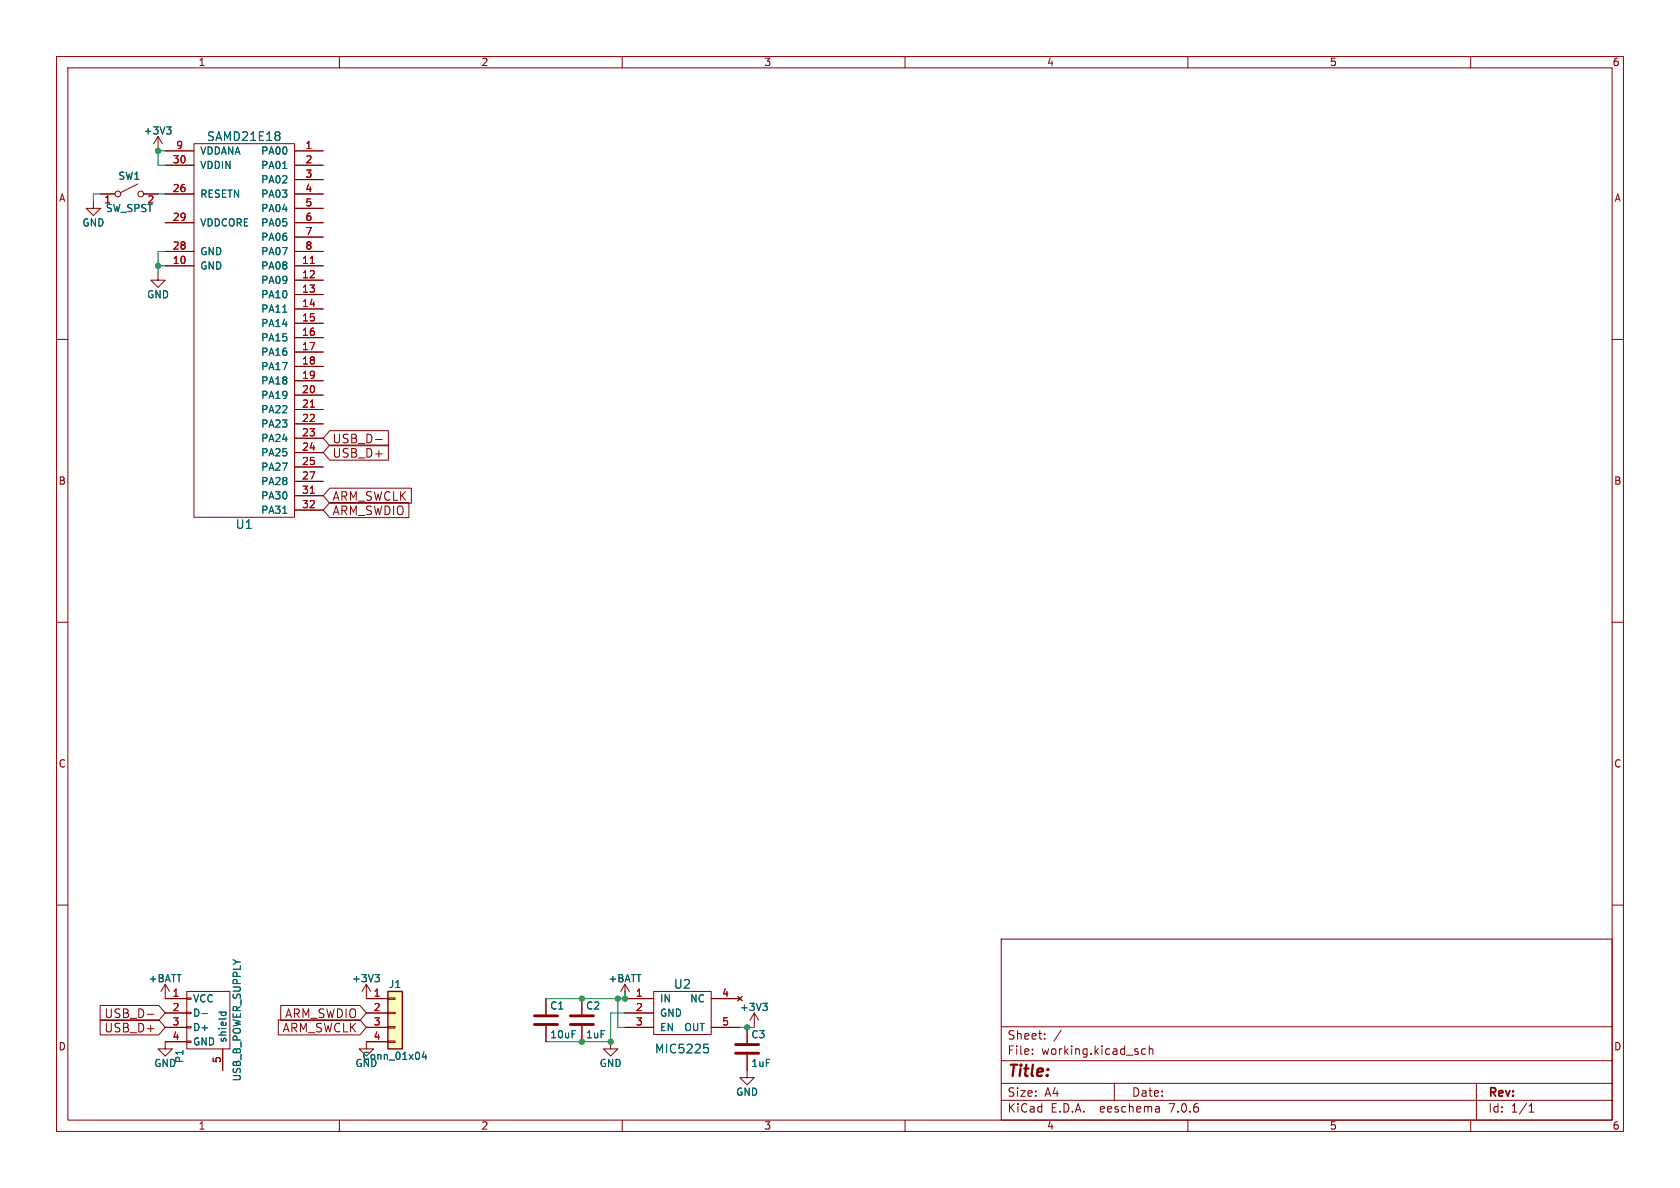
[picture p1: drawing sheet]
<svg xmlns="http://www.w3.org/2000/svg" width="297mm" height="210mm" viewBox="0 0 297 210" stroke-linecap="round" stroke-linejoin="round" font-family="sans-serif">
<g fill="none" stroke="#840000" stroke-width=".18">
<path d="M10 10h277v190h-277zM12 12h273v186h-273zM60 10v2M110 10v2M160 10v2M210 10v2M260 10v2M16.5 35.6v1.2h1.3l-1.3 1.3-1.3-1.3h1.3M17.8 34.3h2.5M24.4 32.5l-3.1 1.5M25.4 34.3h2.5M27.9 24.1l-.7 1.3"/>
<path d="M27.9 24.1v2.6M27.9 24.1l.8 1.3M29.2 34.3h5.1M29.2 26.7h5.1M29.2 29.2h5.1M29.2 39.4h5.1M34.3 25.4h17.8v66h-17.8zM52.1 34.3h5M52.1 26.7h5M52.1 29.2h5M52.1 39.4h5M52.1 31.8h5"/>
<path d="M52.1 36.8h5M10 60h2M27.9 48.3v1.2h1.3l-1.3 1.3-1.2-1.3h1.2M29.2 47h5.1M29.2 44.5h5.1M52.1 47h5M52.1 49.5h5M52.1 52.1h5M52.1 54.6h5M52.1 57.2h5M52.1 59.7h5M52.1 44.5h5"/>
<path d="M52.1 41.9h5M285 60h2M52.1 62.2h5M52.1 64.8h5M52.1 67.3h5M52.1 69.9h5M52.1 72.4h5M52.1 74.9h5M52.1 77.5h5M58.3 78.7h10.4v2.6h-10.4l-1.2-1.3zM58.3 76.1h10.4v2.7h-10.4l-1.2-1.3zM66.4 77.7h1.2"/>
<path d="M52.1 80h5M52.1 82.6h5M52.1 85.1h5M52.1 87.6h5M52.1 90.2h5M58.3 86.3h14.4v2.7h-14.4l-1.2-1.4zM58.3 88.8h14v2.7h-14l-1.2-1.3zM10 110h2M285 110h2M10 160h2M285 160h2M17.7 177.7h10.4l1.1 1.4-1.1 1.3h-10.4z"/>
<path d="M26.1 179.3h1.1M29.2 174l-.8 1.3M29.2 174v2.5h3.8M29.2 174l.8 1.3M29.2 179.1h3.8M33 175.3h7.6v10.1h-7.6zM33 176.4h.8v.3h-.8zM33 178.9h.8v.3h-.8zM49.6 177.7h14l1.2 1.4-1.2 1.3h-14zM64.8 174v2.5h3.8M64.8 179.1h3.8M64.8 174l-.8 1.3"/>
<path d="M64.8 174l.7 1.3M68.6 178.9h1.2v.3h-1.2zM68.6 176.4h1.2v.3h-1.2zM96.5 176.5v2.8M102.9 176.5v2.8M110.5 174v2.5h5.1M110.5 179.1h5.1M110.5 174l-.8 1.3M110.5 174l.8 1.3M115.6 175.3h.1M115.6 175.3h10.1v7.6h-10.1zM125.7 176.5h5.1"/>
<path d="M130.4 176.1l.8 .8M131.2 176.1l-.8 .8M133.3 179.1l-.7 1.2M133.3 179.1v2.5M133.3 179.1l.8 1.2M177 166h108v32h-108zM17.7 180.3h10.4l1.1 1.3-1.1 1.3h-10.4zM29.2 181.6h3.8M33 181.5h.8v.2h-.8zM33 184h.8v.3h-.8zM33 184.2h-3.8v1.2h1.3l-1.3 1.3-1.3-1.3h1.3M39.4 185.4v3.8"/>
<path d="M49.2 180.3h14.4l1.2 1.3-1.2 1.3h-14.4zM60 198v2M64.8 181.6h3.8M68.6 184h1.2v.3h-1.2zM68.6 181.5h1.2v.2h-1.2zM68.6 184.2h-3.8v1.2h1.2l-1.2 1.3-1.3-1.3h1.3M96.5 181.4v2.8M102.9 181.4v2.8M107.9 184.2v1.2h1.3l-1.3 1.3-1.2-1.3h1.2M110 198v2M110.5 181.6h5.1M125.7 181.6h5.1"/>
<path d="M127 182.9h.1M132.1 186.4v4.1h1.2l-1.2 1.3-1.3-1.3h1.3M132.1 181.6v2.8M160 198v2M177 194.5h108M177 191.5h108M177 187.5h108M177 181.5h108M182.5 186.3v.1M182.5 185.5v.1M184.7 183.6v.1M184.7 182.8v.1"/>
<path d="M187.6 182.1l-1.3 2M197 191.5v3M202.5 185.5l-.4-.1-.3 .3v.4l.2 .2h.5M203.2 185.5l.2-.1 .3 .1 .1 .9M203.2 184.9v1.5M204.9 195.7l.1 .9M205 196.5l-.2 .1M205 196h-.2M210 198v2M260 198v2M261 191.5v6.5M270.3 196.6h.9"/>
<path d="M270.3 195.5l.4-.4v1.5"/>
<circle cx="20.8" cy="34.3" r=".51"/>
<circle cx="24.9" cy="34.3" r=".51"/>
</g>
<path d="M94.5 179.6h4.1M100.8 179.6h4.1M94.5 181.1h4.1M100.8 181.1h4.1M130 186.2h4.1M130 184.7h4.1" fill="none" stroke="#840000" stroke-width=".51"/>
<g fill="none" stroke="#006464" stroke-width=".18">
<path d="M29.5 22.4h.7l-.4 .5M30 22.9l.2 .2v.4l-.2 .2M49.4 23.4v.4M49.4 24.1v.6M50 29.8h.7M50 55.2h.7M50 90.7h.7M35.7 179.2h1M38.7 178.9h1.2M39.2 178.9l-.1 .4M39.9 178.9v.4M66.3 172.3h.8l-.5 .5"/>
<path d="M66.8 172.8l.3 .2v.3l-.3 .3M134.9 177.4h.7l-.4 .4M135.4 177.8l.2 .3v.3l-.2 .2M75 185.9l-.3 .9h.7M75.3 186.4v.9M124.5 184.6h.7M124.6 185.2h.4l.3 .3-.1 .5-.6 .1"/>
</g>
<path d="M54.9 46.6h.7M54.9 72h.7M54.9 87.2h.7" fill="none" stroke="#a90000" stroke-width=".18"/>
<path d="M68.6 175.3h2.5v10.1h-2.5z" fill="#ffffc2" stroke="#ffffc2" stroke-width=".18"/>
<path d="M68.6 175.3h2.5v10.1h-2.5z" fill="none" stroke="#840000" stroke-width=".25"/>
<path d="M17.8 34.3h-1.3v1.3M27.9 34.3h1.3M29.2 26.7h-1.3v2.5h1.3M27.9 47h1.3M29.2 44.5h-1.3v3.8M109.2 176.5v5.1h1.3M110.5 175.3v1.2h-14M110.5 179.1h-2.6v5.1h-11.4M130.8 181.6h2.5" fill="none" stroke="#009600" stroke-width=".18"/>
<g fill="#009600" stroke="#009600" stroke-width=".18">
<circle cx="109.2" cy="176.5" r=".46"/>
<circle cx="102.9" cy="176.5" r=".46"/>
<circle cx="110.5" cy="176.5" r=".46"/>
<circle cx="132.1" cy="181.6" r=".46"/>
<circle cx="107.9" cy="184.2" r=".46"/>
<circle cx="102.9" cy="184.2" r=".46"/>
<circle cx="27.9" cy="26.7" r=".46"/>
<circle cx="27.9" cy="47" r=".46"/>
</g>
<text font-size="2.8" fill="#840000" x="178" y="190.9">Title:</text>
<g font-size="2.1" fill="#006464">
<text x="36.5" y="25.1">SAMD21E18</text>
<text x="41.6" y="93.7">U1</text>
<text x="119" y="175">U2</text>
<text x="115.7" y="186.4">MIC5225</text>
</g>
<g font-size="2.1" fill="#840000">
<text x="58.7" y="81.1">USB_D+</text>
<text x="58.7" y="78.6">USB_D-</text>
<text x="58.7" y="88.7">ARM_SWCLK</text>
<text x="58.7" y="91.3">ARM_SWDIO</text>
<text x="18.4" y="182.7">USB_D+</text>
<text x="18.4" y="180.2">USB_D-</text>
<text x="49.9" y="182.7">ARM_SWCLK</text>
<text x="50.3" y="180.2">ARM_SWDIO</text>
<text x="178" y="184">Sheet:</text>
<text x="178" y="186.7">File:</text>
<text x="184.1" y="186.7">working.kicad_sch</text>
<text x="178" y="196.9">KiCad</text>
<text x="178" y="194.1">Size:</text>
<text x="184.7" y="194.1">A4</text>
<text x="185.7" y="196.9">E.D.A.</text>
<text x="194.6" y="196.9">eeschema</text>
<text x="200" y="194.1">Date:</text>
<text x="207" y="196.9">7.0.6</text>
<text x="263" y="194.3">Rev:</text>
<text x="263" y="196.9">Id:</text>
<text x="267.1" y="196.9">1/1</text>
</g>
<g font-size="1.8" fill="#840000">
<text x="35" y="11.9">1</text>
<text x="85" y="11.9">2</text>
<text x="135" y="11.9">3</text>
<text x="185" y="11.9">4</text>
<text x="235" y="11.9">5</text>
<text x="285" y="11.9">6</text>
<text x="10.3" y="35.9">A</text>
<text x="285.3" y="35.9">A</text>
<text x="10.3" y="85.9">B</text>
<text x="285.3" y="85.9">B</text>
<text x="10.3" y="135.9">C</text>
<text x="285.3" y="135.9">C</text>
<text x="10.3" y="185.9">D</text>
<text x="285.3" y="185.9">D</text>
<text x="35" y="199.9">1</text>
<text x="85" y="199.9">2</text>
<text x="135" y="199.9">3</text>
<text x="185" y="199.9">4</text>
<text x="235" y="199.9">5</text>
<text x="285" y="199.9">6</text>
</g>
<g font-size="1.8" fill="#006464">
<text x="25.3" y="24">+3V3</text>
<text x="35.3" y="27.5">VDDANA</text>
<text x="46.1" y="27.5">PA00</text>
<text x="20.8" y="32">SW1</text>
<text x="35.3" y="35.2">RESETN</text>
<text x="35.3" y="30.1">VDDIN</text>
<text x="46.1" y="30.1">PA01</text>
<text x="46.1" y="32.6">PA02</text>
<text x="46.1" y="35.2">PA03</text>
<text x="14.5" y="40.2">GND</text>
<text x="18.6" y="37.7">SW_SPST</text>
<text x="35.3" y="40.2">VDDCORE</text>
<text x="46.1" y="37.7">PA04</text>
<text x="46.1" y="40.2">PA05</text>
<text x="35.3" y="47.9">GND</text>
<text x="35.3" y="45.3">GND</text>
<text x="46.1" y="47.9">PA08</text>
<text x="46.1" y="42.8">PA06</text>
<text x="46.1" y="45.3">PA07</text>
<text x="25.9" y="52.9">GND</text>
<text x="46.1" y="50.4">PA09</text>
<text x="46.1" y="52.9">PA10</text>
<text x="46.1" y="55.5">PA11</text>
<text x="46.1" y="58">PA14</text>
<text x="46.1" y="60.6">PA15</text>
<text x="46.1" y="63.1">PA16</text>
<text x="46.1" y="65.6">PA17</text>
<text x="46.1" y="68.2">PA18</text>
<text x="46.1" y="70.7">PA19</text>
<text x="46.1" y="73.3">PA22</text>
<text x="46.1" y="75.8">PA23</text>
<text x="46.1" y="78.3">PA24</text>
<text x="46.1" y="80.9">PA25</text>
<text x="46.1" y="83.4">PA27</text>
<text x="46.1" y="86">PA28</text>
<text x="46.1" y="88.5">PA30</text>
<text x="46.1" y="91">PA31</text>
<text x="26.2" y="173.8">+BATT</text>
<text x="62.1" y="173.8">+3V3</text>
<text x="107.5" y="173.8">+BATT</text>
<text x="34" y="177.4">VCC</text>
<text x="34" y="179.9">D-</text>
<text x="68.7" y="174.9">J1</text>
<text x="97.2" y="178.7">C1</text>
<text x="103.5" y="178.7">C2</text>
<text x="116.6" y="177.4">IN</text>
<text x="116.6" y="179.9">GND</text>
<text x="121.9" y="177.4">NC</text>
<text x="130.7" y="178.9">+3V3</text>
<text x="34" y="182.5">D+</text>
<text x="34" y="185">GND</text>
<text x="40.2" y="184.4" transform="rotate(-90 40.2 184.4)">shield</text>
<text x="97.2" y="183.7">10uF</text>
<text x="103.5" y="183.7">1uF</text>
<text x="116.6" y="182.5">EN</text>
<text x="120.9" y="182.5">OUT</text>
<text x="132.7" y="183.7">C3</text>
<text x="27.2" y="188.8">GND</text>
<text x="32.6" y="188" transform="rotate(-90 32.6 188)">P1</text>
<text x="42.8" y="191.3" transform="rotate(-90 42.8 191.3)">USB_B_POWER_SUPPLY</text>
<text x="62.7" y="188.8">GND</text>
<text x="64" y="187.6">Conn_01x04</text>
<text x="105.9" y="188.8">GND</text>
<text x="132.7" y="188.8">1uF</text>
<text x="130" y="193.9">GND</text>
</g>
<g font-size="1.8" fill="#a90000">
<text x="30.4" y="29">30</text>
<text x="31" y="26.4">9</text>
<text x="53.9" y="26.4">1</text>
<text x="53.9" y="29">2</text>
<text x="30.4" y="34">26</text>
<text x="53.9" y="31.5">3</text>
<text x="53.9" y="34">4</text>
<text x="18.3" y="36.3">1</text>
<text x="26" y="36.3">2</text>
<text x="30.4" y="39.1">29</text>
<text x="53.9" y="36.6">5</text>
<text x="53.9" y="39.1">6</text>
<text x="53.9" y="41.7">7</text>
<text x="30.4" y="46.7">10</text>
<text x="30.4" y="44.2">28</text>
<text x="53.3" y="46.7">11</text>
<text x="53.9" y="44.2">8</text>
<text x="53.3" y="49.3">12</text>
<text x="53.3" y="51.8">13</text>
<text x="53.3" y="54.4">14</text>
<text x="53.3" y="56.9">15</text>
<text x="53.3" y="59.4">16</text>
<text x="53.3" y="62">17</text>
<text x="53.3" y="64.5">18</text>
<text x="53.3" y="67.1">19</text>
<text x="53.3" y="69.6">20</text>
<text x="53.3" y="72.1">21</text>
<text x="53.3" y="74.7">22</text>
<text x="53.3" y="77.2">23</text>
<text x="53.3" y="79.8">24</text>
<text x="53.3" y="82.3">25</text>
<text x="53.3" y="84.8">27</text>
<text x="53.3" y="87.4">31</text>
<text x="53.3" y="89.9">32</text>
<text x="30.4" y="176.3">1</text>
<text x="30.4" y="178.8">2</text>
<text x="66" y="176.3">1</text>
<text x="66" y="178.8">2</text>
<text x="112.3" y="176.3">1</text>
<text x="112.3" y="178.8">2</text>
<text x="127.6" y="176.3">4</text>
<text x="30.4" y="181.4">3</text>
<text x="30.4" y="183.9">4</text>
<text x="66" y="181.4">3</text>
<text x="66" y="183.9">4</text>
<text x="112.3" y="181.4">3</text>
<text x="127.6" y="181.4">5</text>
<text x="39.1" y="188" transform="rotate(-90 39.1 188)">5</text>
</g>
</svg>
